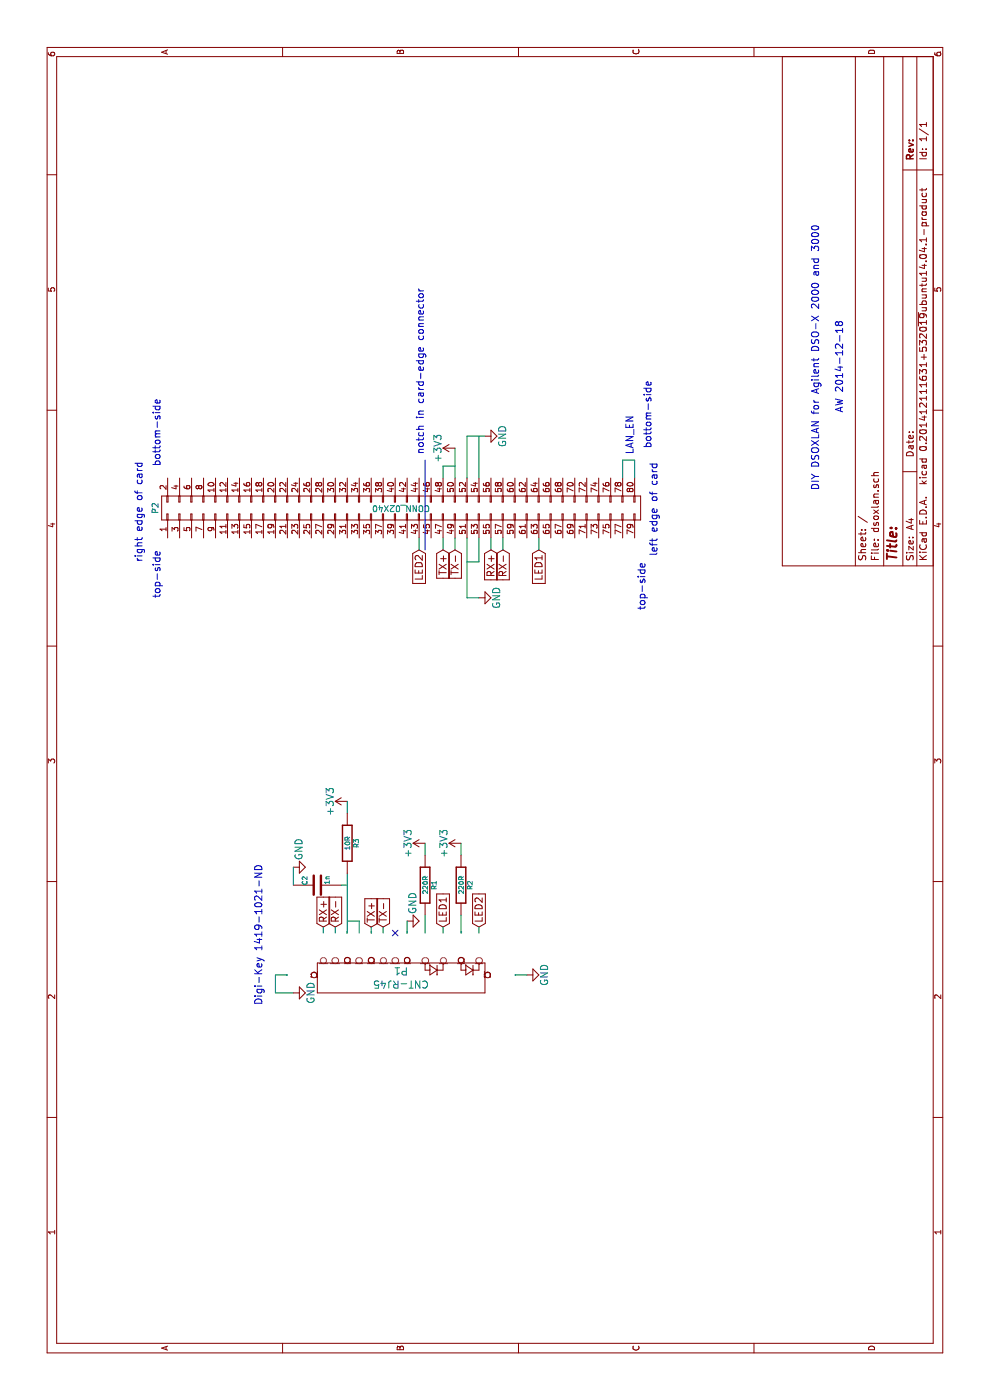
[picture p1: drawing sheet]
EESchema Schematic File Version 2
LIBS:power
LIBS:device
LIBS:transistors
LIBS:conn
LIBS:linear
LIBS:regul
LIBS:74xx
LIBS:cmos4000
LIBS:adc-dac
LIBS:memory
LIBS:xilinx
LIBS:special
LIBS:microcontrollers
LIBS:dsp
LIBS:microchip
LIBS:analog_switches
LIBS:motorola
LIBS:texas
LIBS:intel
LIBS:audio
LIBS:interface
LIBS:digital-audio
LIBS:philips
LIBS:display
LIBS:cypress
LIBS:siliconi
LIBS:opto
LIBS:atmel
LIBS:contrib
LIBS:valves
EELAYER 25 0
EELAYER END
$Descr A4 11693 8268
encoding utf-8
Sheet 1 1
Title ""
Date ""
Rev ""
Comp ""
Comment1 ""
Comment2 ""
Comment3 ""
Comment4 ""
$EndDescr
$Comp
L CNT-RJ45 P1
U 1 1
P 3550 3350
F 0 "P1" V 3520 3350 60  0000 C CNN
F 1 "CNT-RJ45" V 3630 3350 60  0000 C CNN
F 2 "awallin:ETH-MAGJACK" H 3550 3350 60  0001 C CNN
F 3 "" H 3550 3350 60  0000 C CNN
	1    3550 3350
	-1   0    0    -1  
$EndComp
$Comp
L GND #PWR01
U 1 1
P 3550 4400
F 0 "#PWR01" H 3550 4150 60  0001 C CNN
F 1 "GND" H 3550 4250 60  0000 C CNN
F 2 "" H 3550 4400 60  0000 C CNN
F 3 "" H 3550 4400 60  0000 C CNN
	1    3550 4400
	1    0    0    -1  
$EndComp
$Comp
L R R2
U 1 1
P 4300 3850
F 0 "R2" V 4380 3850 40  0000 C CNN
F 1 "220R" V 4307 3851 40  0000 C CNN
F 2 "Resistors_SMD:R_0805_HandSoldering" V 4230 3850 30  0001 C CNN
F 3 "" H 4300 3850 30  0000 C CNN
	1    4300 3850
	0    1    1    0   
$EndComp
$Comp
L R R1
U 1 1
P 4300 3550
F 0 "R1" V 4380 3550 40  0000 C CNN
F 1 "220R" V 4307 3551 40  0000 C CNN
F 2 "Resistors_SMD:R_0805_HandSoldering" V 4230 3550 30  0001 C CNN
F 3 "" H 4300 3550 30  0000 C CNN
	1    4300 3550
	0    1    1    0   
$EndComp
$Comp
L +3V3 #PWR02
U 1 1
P 4650 3550
F 0 "#PWR02" H 4650 3400 60  0001 C CNN
F 1 "+3V3" H 4650 3690 60  0000 C CNN
F 2 "" H 4650 3550 60  0000 C CNN
F 3 "" H 4650 3550 60  0000 C CNN
	1    4650 3550
	1    0    0    -1  
$EndComp
$Comp
L +3V3 #PWR03
U 1 1
P 4650 3850
F 0 "#PWR03" H 4650 3700 60  0001 C CNN
F 1 "+3V3" H 4650 3990 60  0000 C CNN
F 2 "" H 4650 3850 60  0000 C CNN
F 3 "" H 4650 3850 60  0000 C CNN
	1    4650 3850
	1    0    0    -1  
$EndComp
Wire Wire Line
	4650 3850 4550 3850
Wire Wire Line
	4550 3550 4650 3550
Wire Wire Line
	4050 3850 3900 3850
Wire Wire Line
	3900 3550 4050 3550
$Comp
L GND #PWR04
U 1 1
P 4000 3400
F 0 "#PWR04" H 4000 3150 60  0001 C CNN
F 1 "GND" H 4150 3350 60  0000 C CNN
F 2 "" H 4000 3400 60  0000 C CNN
F 3 "" H 4000 3400 60  0000 C CNN
	1    4000 3400
	1    0    0    -1  
$EndComp
Wire Wire Line
	4000 3400 3900 3400
NoConn ~ 3900 3300
Wire Wire Line
	3900 2900 4400 2900
Wire Wire Line
	4000 2900 4000 3000
Wire Wire Line
	4000 3000 3900 3000
$Comp
L C C2
U 1 1
P 4300 2650
F 0 "C2" H 4300 2750 40  0000 L CNN
F 1 "1n" H 4306 2565 40  0000 L CNN
F 2 "Capacitors_SMD:C_0805_HandSoldering" H 4338 2500 30  0001 C CNN
F 3 "" H 4300 2650 60  0000 C CNN
	1    4300 2650
	1    0    0    -1  
$EndComp
Connection ~ 4000 2900
$Comp
L GND #PWR05
U 1 1
P 4450 2450
F 0 "#PWR05" H 4450 2200 60  0001 C CNN
F 1 "GND" H 4600 2400 60  0000 C CNN
F 2 "" H 4450 2450 60  0000 C CNN
F 3 "" H 4450 2450 60  0000 C CNN
	1    4450 2450
	1    0    0    -1  
$EndComp
$Comp
L R R3
U 1 1
P 4650 2900
F 0 "R3" V 4730 2900 40  0000 C CNN
F 1 "10R" V 4657 2901 40  0000 C CNN
F 2 "Resistors_SMD:R_0805_HandSoldering" V 4580 2900 30  0001 C CNN
F 3 "" H 4650 2900 30  0000 C CNN
	1    4650 2900
	0    1    1    0   
$EndComp
Connection ~ 4300 2900
$Comp
L +3V3 #PWR06
U 1 1
P 5000 2900
F 0 "#PWR06" H 5000 2750 60  0001 C CNN
F 1 "+3V3" H 5000 3040 60  0000 C CNN
F 2 "" H 5000 2900 60  0000 C CNN
F 3 "" H 5000 2900 60  0000 C CNN
	1    5000 2900
	1    0    0    -1  
$EndComp
Wire Wire Line
	5000 2900 4900 2900
Text Notes 3300 2200 0    60   ~ 0
Digi-Key 1419-1021-ND
Text GLabel 3950 3700 2    60   Input ~ 0
LED1
Text GLabel 3950 4000 2    60   Input ~ 0
LED2
Text GLabel 3950 3100 2    60   Input ~ 0
TX+
Text GLabel 3950 3200 2    60   Input ~ 0
TX-
Wire Wire Line
	4300 2850 4300 2900
Wire Wire Line
	4300 2450 4450 2450
Text GLabel 3950 2700 2    60   Input ~ 0
RX+
Text GLabel 3950 2800 2    60   Input ~ 0
RX-
Wire Wire Line
	3950 2700 3900 2700
Wire Wire Line
	3950 2800 3900 2800
Wire Wire Line
	3950 3100 3900 3100
Wire Wire Line
	3950 3200 3900 3200
Wire Wire Line
	3950 4000 3900 4000
Wire Wire Line
	3950 3700 3900 3700
$Comp
L CONN_02X40 P2
U 1 1
P 7450 3350
F 0 "P2" H 7450 5400 50  0000 C CNN
F 1 "CONN_02X40" V 7450 3350 50  0000 C CNN
F 2 "awallin:cardedge_40x2" H 7450 3350 60  0001 C CNN
F 3 "" H 7450 3350 60  0000 C CNN
	1    7450 3350
	1    0    0    -1  
$EndComp
Text Notes 6700 1350 0    60   ~ 0
top-side
Text Notes 7800 1350 0    60   ~ 0
bottom-side
Text Notes 7000 1200 0    60   ~ 0
right edge of card
Text Notes 7050 5500 0    60   ~ 0
left edge of card
Wire Notes Line
	7100 3550 7850 3550
Text Notes 7900 3550 0    60   ~ 0
notch in card-edge connector
$Comp
L GND #PWR07
U 1 1
P 6700 4000
F 0 "#PWR07" H 6700 3750 60  0001 C CNN
F 1 "GND" H 6700 3850 60  0000 C CNN
F 2 "" H 6700 4000 60  0000 C CNN
F 3 "" H 6700 4000 60  0000 C CNN
	1    6700 4000
	1    0    0    -1  
$EndComp
Wire Wire Line
	6700 3900 7200 3900
Wire Wire Line
	7200 4000 7000 4000
Wire Wire Line
	7000 4000 7000 3900
Connection ~ 7000 3900
$Comp
L GND #PWR08
U 1 1
P 8050 4050
F 0 "#PWR08" H 8050 3800 60  0001 C CNN
F 1 "GND" H 8050 3900 60  0000 C CNN
F 2 "" H 8050 4050 60  0000 C CNN
F 3 "" H 8050 4050 60  0000 C CNN
	1    8050 4050
	1    0    0    -1  
$EndComp
Wire Wire Line
	7700 4000 8050 4000
Wire Wire Line
	8050 3900 8050 4050
Wire Wire Line
	7700 3900 8050 3900
Connection ~ 8050 4000
Wire Wire Line
	7700 5200 7850 5200
Wire Wire Line
	7850 5200 7850 5300
Wire Wire Line
	7850 5300 7700 5300
Text Notes 7900 5300 0    60   ~ 0
LAN_EN
Text GLabel 7100 4500 0    60   Input ~ 0
LED1
Text GLabel 7100 3500 0    60   Input ~ 0
LED2
Wire Wire Line
	7200 3500 7100 3500
Wire Wire Line
	7200 4500 7100 4500
$Comp
L +3V3 #PWR09
U 1 1
P 7950 3800
F 0 "#PWR09" H 7950 3650 60  0001 C CNN
F 1 "+3V3" H 7950 3940 60  0000 C CNN
F 2 "" H 7950 3800 60  0000 C CNN
F 3 "" H 7950 3800 60  0000 C CNN
	1    7950 3800
	1    0    0    -1  
$EndComp
Wire Wire Line
	7950 3800 7700 3800
Wire Wire Line
	7700 3700 7800 3700
Wire Wire Line
	7800 3700 7800 3800
Connection ~ 7800 3800
Text GLabel 7100 3700 0    60   Input ~ 0
TX+
Text GLabel 7100 3800 0    60   Input ~ 0
TX-
Wire Wire Line
	7200 3800 7100 3800
Wire Wire Line
	7200 3700 7100 3700
Wire Wire Line
	6700 3900 6700 4000
Text GLabel 7100 4100 0    60   Input ~ 0
RX+
Text GLabel 7100 4200 0    60   Input ~ 0
RX-
Wire Wire Line
	7100 4200 7200 4200
Wire Wire Line
	7100 4100 7200 4100
Text Notes 7950 5450 0    60   ~ 0
bottom-side
Text Notes 6600 5400 0    60   ~ 0
top-side
Wire Wire Line
	3550 4400 3550 4300
$Comp
L GND #PWR010
U 1 1
P 3400 2450
F 0 "#PWR010" H 3400 2200 60  0001 C CNN
F 1 "GND" H 3400 2300 60  0000 C CNN
F 2 "" H 3400 2450 60  0000 C CNN
F 3 "" H 3400 2450 60  0000 C CNN
	1    3400 2450
	1    0    0    -1  
$EndComp
Wire Wire Line
	3400 2450 3400 2300
Wire Wire Line
	3400 2300 3550 2300
Wire Wire Line
	3550 2300 3550 2400
Text Notes 7600 6850 0    60   ~ 0
DIY DSOXLAN for Agilent DSO-X 2000 and 3000
Text Notes 8250 7050 0    60   ~ 0
AW 2014-12-18
$EndSCHEMATC
